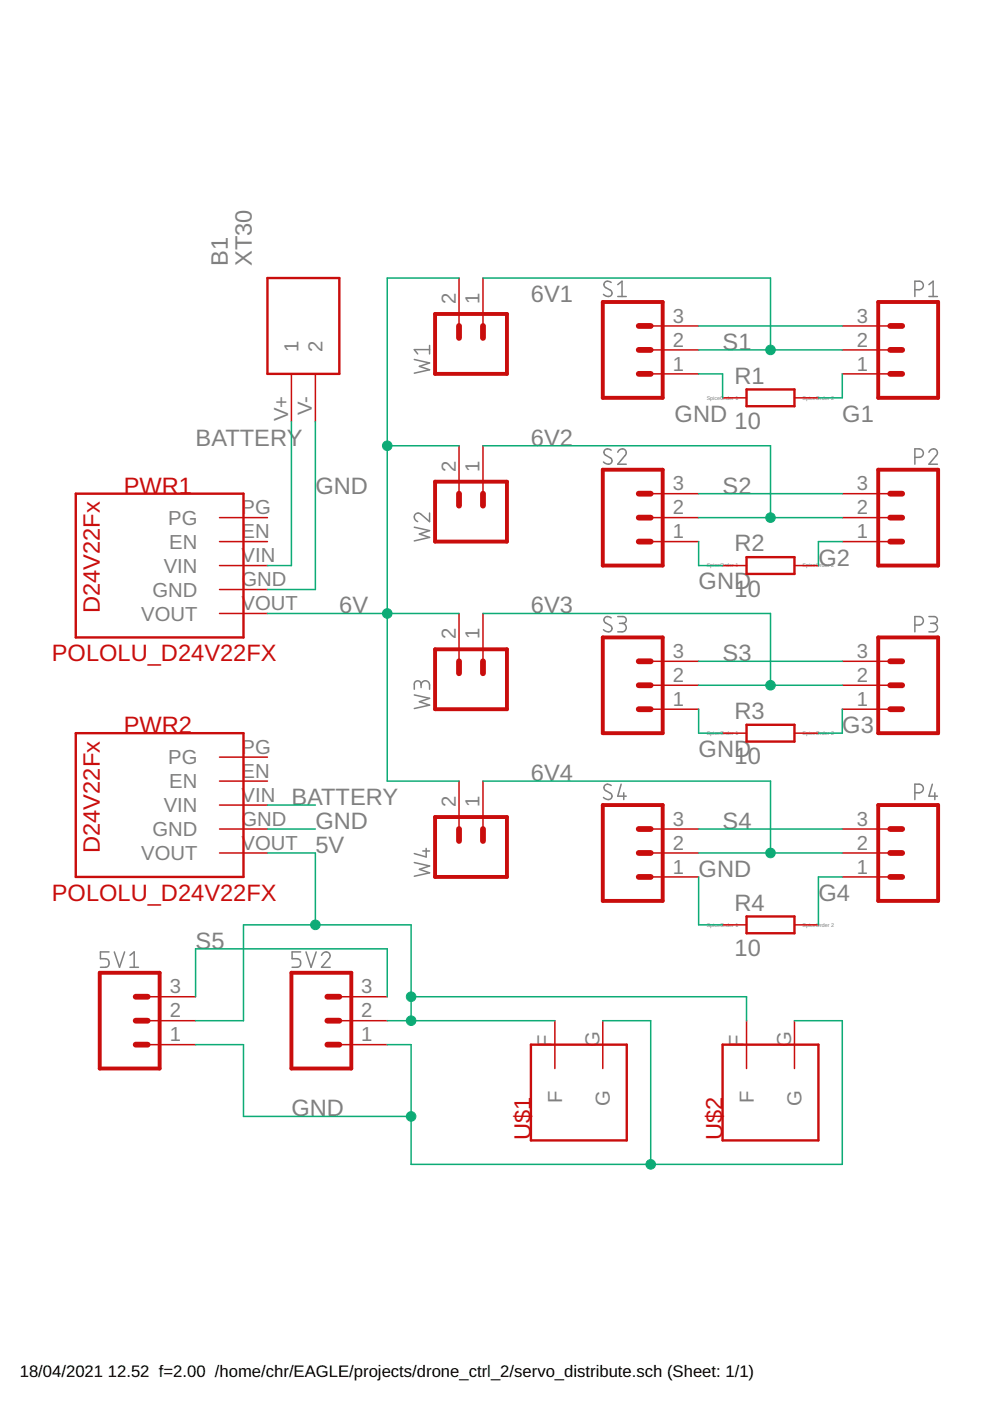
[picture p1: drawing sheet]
<svg xmlns="http://www.w3.org/2000/svg" width="210mm" height="297mm" viewBox="0 0 210 297" stroke-linecap="round" stroke-linejoin="round" font-family="sans-serif">
<g fill="none" stroke="#808080" stroke-width=".32">
<path d="M129.6 59.9a.83 .83 0 0 0-1.2-.2 .83 .83 0 0 0-.2 1.2l1.2 .6a.78 .78 0 0 1 .2 1.1 .78 .78 0 0 1-1.1 .2l-.5-.4M87.8 76.2l3.3 .8-2.2 .7 2.2 .7-3.3 .7M91.1 74.1h-3.3l.8 .9M91.1 73.2v1.8M131 60.3l.9-.7v3.3M131 62.9h1.8M194 61.4a1.57 1.57 0 0 0 1.6-.3 .9 .9 0 0 0 .1-.9 .9 .9 0 0 0-.8-.6h-.9v3.3M197 62.9h1.8M197 60.3l.8-.7v3.3M129.6 95.4a.83 .83 0 0 0-1.2-.1 .83 .83 0 0 0-.2 1.1l1.2 .7a.77 .77 0 0 1 .2 1.1 .77 .77 0 0 1-1.1 .1l-.5-.3M131 95.9a.89 .89 0 0 1 1.2-.7 .89 .89 0 0 1 .3 1.4l-1.5 1.8h1.8M194 97h.9a.9 .9 0 0 0 .9-.9 .9 .9 0 0 0-.9-.9h-.9v3.2"/>
<path d="M197 95.9a.89 .89 0 0 1 1.2-.7 .89 .89 0 0 1 .3 1.4l-1.5 1.8h1.8M87.8 111.8l3.3 .7-2.2 .7 2.2 .7-3.3 .8M91.1 108.8v1.8l-1.8-1.5a.9 .9 0 0 0-1.4 .2 .9 .9 0 0 0 .7 1.3M129.6 131a.82 .82 0 0 0-1.2-.2 .82 .82 0 0 0-.2 1.2l1.2 .6a.78 .78 0 0 1 .2 1.1 .78 .78 0 0 1-1.1 .2l-.5-.4M131 130.7h1.1a.72 .72 0 0 1 .7 .7 .72 .72 0 0 1-.7 .8h-.8M131.9 132.2a.9 .9 0 0 1 .9 .9 .9 .9 0 0 1-.9 .9h-.9M194 132.5a1.57 1.57 0 0 0 1.6-.3 .9 .9 0 0 0 .1-.9 .9 .9 0 0 0-.8-.6h-.9v3.3M197 130.7h1a.72 .72 0 0 1 .8 .7 .72 .72 0 0 1-.8 .8h-.7M197.8 132.2a.9 .9 0 0 1 1 .9 .9 .9 0 0 1-1 .9h-.8M87.8 147.3l3.3 .8-2.2 .7 2.2 .7-3.3 .7M89.3 145.2a.9 .9 0 0 1 .9-.9 .9 .9 0 0 1 .9 .9v.9M89.3 145.8a1.25 1.25 0 0 0-.3-1.3l-.4-.2-.6 .3-.2 1.5"/>
<path d="M90.4 179.9v1.8l-2.6-.7M129.6 166.5a.83 .83 0 0 0-1.2-.1 .83 .83 0 0 0-.2 1.1l1.2 .7a.77 .77 0 0 1 .2 1.1 .77 .77 0 0 1-1.1 .1l-.5-.3M131.7 166.3l-.7 2.5h1.8M132.2 168.1v1.4M194 168.1a1.57 1.57 0 0 0 1.6-.3 .92 .92 0 0 0 .1-1 .92 .92 0 0 0-.8-.5h-.9v3.2M197.7 166.3l-.7 2.5h1.8M198.2 168.1v1.4M87.8 182.9l3.3 .7-2.2 .7 2.2 .8-3.3 .7M89.6 180.4h1.5M23.1 201.8h-1.8v1.5h1.1a.93 .93 0 0 1 .7 .9 .93 .93 0 0 1-.7 .9h-1.1M24.2 201.8l1.1 3.3 1.1-3.3M27.6 205.1h1.8"/>
<path d="M27.6 202.5l.8-.7v3.3M63.7 201.8h-1.8v1.5h1.1a.93 .93 0 0 1 .8 .9 .93 .93 0 0 1-.8 .9h-1.1M64.9 201.8l1.1 3.3 1-3.3M68.2 202.5a.89 .89 0 0 1 1.2-.6 .89 .89 0 0 1 .3 1.4l-1.5 1.8h1.8"/>
</g>
<g fill="none" stroke="#c90d0c" stroke-width=".32">
<path d="M97.3 58.9v10.2M102.4 58.9v10.2M61.8 79.3v10.1M66.9 79.3v10.1M138 79.3h10.1M138 74.2h10.1M138 69.1h10.1M178.6 79.3h10.1M178.6 74.2h10.1M178.6 69.1h10.1M97.3 94.5v10.2M102.4 94.5v10.2"/>
<path d="M153.2 84.3h5.1M168.4 84.3h5.1M46.5 109.7h10.2M46.5 114.8h10.2M46.5 119.9h10.2M138 109.7h10.1M138 114.8h10.1M138 104.7h10.1M153.2 119.9h5.1M168.4 119.9h5.1M178.6 109.7h10.1M178.6 114.8h10.1"/>
<path d="M178.6 104.7h10.1M46.5 125h10.2M46.5 130.1h10.2M97.3 130.1v10.1M102.4 130.1v10.1M138 150.4h10.1M138 145.3h10.1M138 140.2h10.1M153.2 155.4h5.1M168.4 155.4h5.1M178.6 150.4h10.1M178.6 145.3h10.1"/>
<path d="M178.6 140.2h10.1M46.5 175.8h10.2M46.5 160.5h10.2M46.5 165.6h10.2M46.5 170.7h10.2M97.3 165.6v10.2M102.4 165.6v10.2M138 175.8h10.1M178.6 175.8h10.1M46.5 180.8h10.2M138 185.9h10.1M138 180.8h10.1"/>
<path d="M153.2 196.1h5.1M168.4 196.1h5.1M178.6 185.9h10.1M178.6 180.8h10.1M31.3 216.4h10.2M31.3 211.3h10.2M71.9 216.4h10.2M71.9 211.3h10.2M117.6 216.4v10.1M127.8 216.4v10.1M158.3 216.4v10.1M168.4 216.4v10.1"/>
<path d="M31.3 221.5h10.2M71.9 221.5h10.2"/>
</g>
<path d="M56.7 58.9h15.2v20.4h-15.2zM158.3 82.6h10.1v3.5h-10.1zM16.1 104.7h35.5v30.4h-35.5zM158.3 118.1h10.1v3.6h-10.1zM16.1 155.4h35.5v30.5h-35.5zM158.3 153.7h10.1v3.5h-10.1zM158.3 194.3h10.1v3.6h-10.1zM112.6 221.5h20.3v20.3h-20.3zM153.2 221.5h20.3v20.3h-20.3z" fill="none" stroke="#c90d0c" stroke-width=".51"/>
<g fill="none" stroke="#c90d0c" stroke-width=".83">
<path d="M92.2 66.6h15.3v12.7h-15.3zM127.8 64h12.7v20.3h-12.7zM186.2 64h12.7v20.3h-12.7zM127.8 99.6h12.7v20.3h-12.7zM186.2 99.6h12.7v20.3h-12.7zM92.2 102.1h15.3v12.7h-15.3zM92.2 137.7h15.3v12.7h-15.3zM127.8 135.1h12.7v20.3h-12.7zM186.2 135.1h12.7v20.3h-12.7zM92.2 173.2h15.3v12.7h-15.3zM127.8 170.7h12.7v20.3h-12.7zM186.2 170.7h12.7v20.3h-12.7z"/>
<path d="M21.1 206.2h12.7v20.3h-12.7zM61.8 206.2h12.7v20.3h-12.7z"/>
</g>
<g fill="none" stroke="#c90d0c" stroke-width="1.2">
<path d="M97.3 69.1v2.5M102.4 69.1v2.5M135.4 69.1h2.6M135.4 74.2h2.6M135.4 79.3h2.6M188.7 69.1h2.6M188.7 74.2h2.6M188.7 79.3h2.6M97.3 104.7v2.5M102.4 104.7v2.5M135.4 104.7h2.6M135.4 109.7h2.6"/>
<path d="M135.4 114.8h2.6M188.7 104.7h2.6M188.7 109.7h2.6M188.7 114.8h2.6M97.3 140.2v2.5M102.4 140.2v2.5M135.4 140.2h2.6M135.4 145.3h2.6M135.4 150.4h2.6M188.7 140.2h2.6M188.7 145.3h2.6M188.7 150.4h2.6"/>
<path d="M97.3 175.8v2.5M102.4 175.8v2.5M135.4 175.8h2.6M188.7 175.8h2.6M135.4 180.8h2.6M135.4 185.9h2.6M188.7 180.8h2.6M188.7 185.9h2.6M28.8 211.3h2.5M28.8 216.4h2.5M69.4 211.3h2.5M69.4 216.4h2.5"/>
<path d="M28.8 221.5h2.5M69.4 221.5h2.5"/>
</g>
<g fill="none" stroke="#0dab76" stroke-width=".32">
<path d="M97.3 58.9h-15.2v106.7h15.2M102.4 58.9h61v15.3M148.1 69.1h30.5M148.1 74.2h30.5M148.1 79.3h5.1v5M178.6 79.3v5h-5.1M61.8 89.4v30.5h-5.1M66.9 89.4v35.6h-10.2M82.1 94.5h15.2M102.4 94.5h61v15.2M148.1 114.8v5.1h5.1M148.1 104.7h30.5"/>
<path d="M148.1 109.7h30.5M178.6 114.8h-5.1v5.1M56.7 130.1h40.6M102.4 130.1h61v15.2M148.1 140.2h30.5M148.1 145.3h30.5M148.1 150.4v5h5.1M178.6 150.4v5h-5.1M56.7 170.7h10.2M56.7 175.8h10.2M102.4 165.6h61v15.2M148.1 175.8h30.5"/>
<path d="M56.7 180.8h10.2v15.3M148.1 180.8h30.5M148.1 185.9v10.2h5.1M178.6 185.9h-5.1v10.2M41.5 211.3v-10.1h40.6v10.1M41.5 216.4h10.1v-20.3h35.6v20.3M82.1 216.4h35.5M87.2 211.3h71.1v5.1M127.8 216.4h10.2v30.5M168.4 216.4h10.2v30.5h-91.4v-25.4h-5.1M41.5 221.5h10.1v15.2h35.6"/>
</g>
<g fill="#0dab76" stroke="#0dab76" stroke-width=".21">
<circle cx="82.1" cy="94.5" r="1.02"/>
<circle cx="82.1" cy="130.1" r="1.02"/>
<circle cx="163.4" cy="74.2" r="1.02"/>
<circle cx="163.4" cy="109.7" r="1.02"/>
<circle cx="163.4" cy="145.3" r="1.02"/>
<circle cx="163.4" cy="180.8" r="1.02"/>
<circle cx="87.2" cy="236.7" r="1.02"/>
<circle cx="138" cy="246.9" r="1.02"/>
<circle cx="66.9" cy="196.1" r="1.02"/>
<circle cx="87.2" cy="216.4" r="1.02"/>
<circle cx="87.2" cy="211.3" r="1.02"/>
</g>
<g font-size="5" fill="#808080">
<text x="48.3" y="56.4" transform="rotate(-90 48.3 56.4)">B1</text>
<text x="53.4" y="56.4" transform="rotate(-90 53.4 56.4)">XT30</text>
<text x="112.6" y="64">6V1</text>
<text x="153.2" y="74.2">S1</text>
<text x="155.7" y="81.4">R1</text>
<text x="143" y="89.4">GND</text>
<text x="178.6" y="89.4">G1</text>
<text x="41.5" y="94.5">BATTERY</text>
<text x="112.6" y="94.5">6V2</text>
<text x="155.7" y="91">10</text>
<text x="66.9" y="104.7">GND</text>
<text x="153.2" y="104.7">S2</text>
<text x="155.7" y="116.9">R2</text>
<text x="173.5" y="119.9">G2</text>
<text x="148.1" y="125">GND</text>
<text x="71.9" y="130.1">6V</text>
<text x="112.6" y="130.1">6V3</text>
<text x="155.7" y="126.5">10</text>
<text x="153.2" y="140.2">S3</text>
<text x="155.7" y="152.5">R3</text>
<text x="178.6" y="155.5">G3</text>
<text x="148.1" y="160.5">GND</text>
<text x="112.6" y="165.6">6V4</text>
<text x="155.7" y="162.1">10</text>
<text x="61.8" y="170.7">BATTERY</text>
<text x="66.9" y="175.8">GND</text>
<text x="153.2" y="175.8">S4</text>
<text x="66.9" y="180.8">5V</text>
<text x="148.1" y="185.9">GND</text>
<text x="173.5" y="191">G4</text>
<text x="155.7" y="193.1">R4</text>
<text x="41.5" y="201.2">S5</text>
<text x="155.7" y="202.7">10</text>
<text x="61.8" y="236.7">GND</text>
</g>
<g font-size="5" fill="#c90d0c">
<text x="26.2" y="104.7">PWR1</text>
<text x="21.1" y="130.1" transform="rotate(-90 21.1 130.1)">D24V22Fx</text>
<text x="11" y="140.2">POLOLU_D24V22FX</text>
<text x="26.2" y="155.5">PWR2</text>
<text x="21.1" y="180.8" transform="rotate(-90 21.1 180.8)">D24V22Fx</text>
<text x="11" y="191">POLOLU_D24V22FX</text>
<text x="112.6" y="241.8" transform="rotate(-90 112.6 241.8)">U$1</text>
<text x="153.2" y="241.8" transform="rotate(-90 153.2 241.8)">U$2</text>
</g>
<g font-size="4.3" fill="#808080">
<text x="96.6" y="64.4" transform="rotate(-90 96.6 64.4)">2</text>
<text x="101.7" y="64.4" transform="rotate(-90 101.7 64.4)">1</text>
<text x="142.6" y="68.4">3</text>
<text x="181.7" y="68.4">3</text>
<text x="63.3" y="74.6" transform="rotate(-90 63.3 74.6)">1</text>
<text x="68.4" y="74.6" transform="rotate(-90 68.4 74.6)">2</text>
<text x="142.6" y="73.5">2</text>
<text x="181.7" y="73.5">2</text>
<text x="142.6" y="78.6">1</text>
<text x="181.7" y="78.6">1</text>
<text x="61.1" y="89.3" transform="rotate(-90 61.1 89.3)">V+</text>
<text x="66.1" y="88" transform="rotate(-90 66.1 88)">V-</text>
<text x="96.6" y="100" transform="rotate(-90 96.6 100)">2</text>
<text x="101.7" y="100" transform="rotate(-90 101.7 100)">1</text>
<text x="142.6" y="104">3</text>
<text x="181.7" y="104">3</text>
<text x="35.7" y="111.3">PG</text>
<text x="51.2" y="109">PG</text>
<text x="142.6" y="109">2</text>
<text x="181.7" y="109">2</text>
<text x="35.9" y="116.3">EN</text>
<text x="51.2" y="114.1">EN</text>
<text x="51.2" y="119.2">VIN</text>
<text x="142.6" y="114.1">1</text>
<text x="181.7" y="114.1">1</text>
<text x="34.7" y="121.4">VIN</text>
<text x="51.2" y="124.3">GND</text>
<text x="29.9" y="131.6">VOUT</text>
<text x="32.3" y="126.5">GND</text>
<text x="51.2" y="129.3">VOUT</text>
<text x="96.6" y="135.5" transform="rotate(-90 96.6 135.5)">2</text>
<text x="101.7" y="135.5" transform="rotate(-90 101.7 135.5)">1</text>
<text x="142.6" y="139.5">3</text>
<text x="181.7" y="139.5">3</text>
<text x="142.6" y="149.7">1</text>
<text x="142.6" y="144.6">2</text>
<text x="181.7" y="149.7">1</text>
<text x="181.7" y="144.6">2</text>
<text x="51.2" y="159.8">PG</text>
<text x="35.7" y="162.1">PG</text>
<text x="35.9" y="167.1">EN</text>
<text x="51.2" y="164.9">EN</text>
<text x="34.7" y="172.2">VIN</text>
<text x="51.2" y="170">VIN</text>
<text x="96.6" y="171.1" transform="rotate(-90 96.6 171.1)">2</text>
<text x="101.7" y="171.1" transform="rotate(-90 101.7 171.1)">1</text>
<text x="32.3" y="177.3">GND</text>
<text x="51.2" y="175.1">GND</text>
<text x="142.6" y="175.1">3</text>
<text x="181.7" y="175.1">3</text>
<text x="29.9" y="182.4">VOUT</text>
<text x="51.2" y="180.1">VOUT</text>
<text x="142.6" y="185.2">1</text>
<text x="142.6" y="180.1">2</text>
<text x="181.7" y="185.2">1</text>
<text x="181.7" y="180.1">2</text>
<text x="36" y="215.7">2</text>
<text x="36" y="210.6">3</text>
<text x="76.6" y="215.7">2</text>
<text x="76.6" y="210.6">3</text>
<text x="36" y="220.8">1</text>
<text x="76.6" y="220.8">1</text>
<text x="116.9" y="221.9" transform="rotate(-90 116.9 221.9)">F</text>
<text x="127.1" y="221.9" transform="rotate(-90 127.1 221.9)">G</text>
<text x="157.6" y="221.9" transform="rotate(-90 157.6 221.9)">F</text>
<text x="167.7" y="221.9" transform="rotate(-90 167.7 221.9)">G</text>
<text x="119.2" y="233.9" transform="rotate(-90 119.2 233.9)">F</text>
<text x="159.8" y="233.9" transform="rotate(-90 159.8 233.9)">F</text>
<text x="129.3" y="234.6" transform="rotate(-90 129.3 234.6)">G</text>
<text x="170" y="234.6" transform="rotate(-90 170 234.6)">G</text>
</g>
<g font-size="3.5">
<text x="4.2" y="291.8">18/04/2021</text>
<text x="22.9" y="291.8">12.52 f=2.00 /home/chr/EAGLE/projects/drone_ctrl_2/servo_distribute.sch (Sheet: 1/1)</text>
</g>
<g font-size="1.1" fill="#808080">
<text x="149.8" y="84.8">SpiceOrder 1</text>
<text x="170.1" y="84.8">SpiceOrder 2</text>
<text x="149.8" y="120.3">SpiceOrder 1</text>
<text x="170.1" y="120.3">SpiceOrder 2</text>
<text x="149.8" y="155.9">SpiceOrder 1</text>
<text x="170.1" y="155.9">SpiceOrder 2</text>
<text x="149.8" y="196.5">SpiceOrder 1</text>
<text x="170.1" y="196.5">SpiceOrder 2</text>
</g>
</svg>
